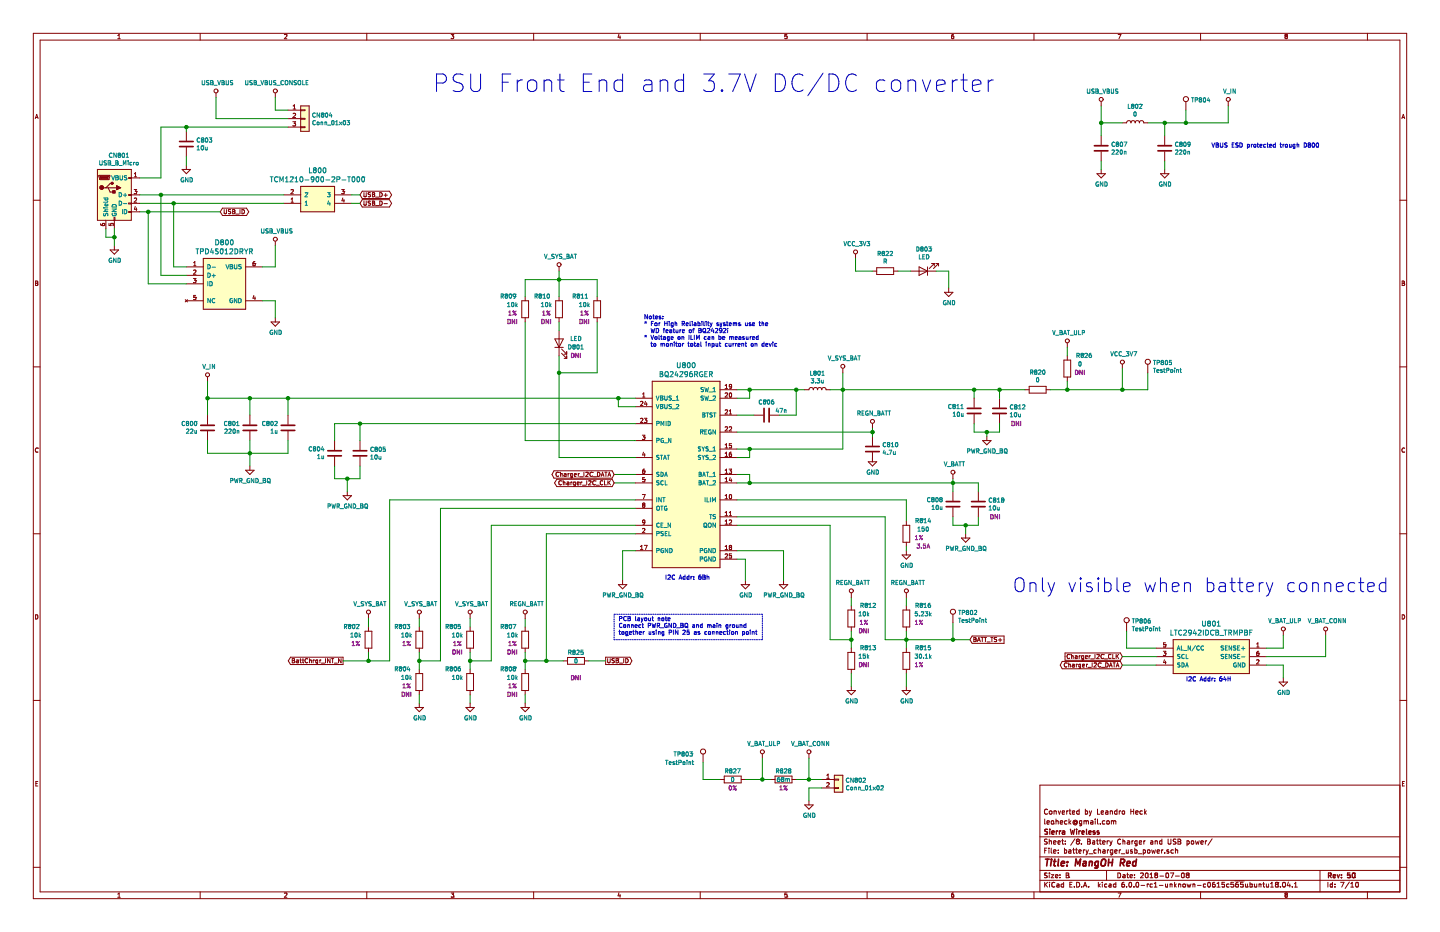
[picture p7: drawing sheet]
EESchema Schematic File Version 4
LIBS:mangoh_red_board-cache
EELAYER 26 0
EELAYER END
$Descr B 17000 11000
encoding utf-8
Sheet 7 10
Title "MangOH Red"
Date "2018-07-08"
Rev "50"
Comp "Sierra Wireless"
Comment1 "leoheck@gmail.com"
Comment2 "Converted by Leandro Heck"
Comment3 ""
Comment4 ""
$EndDescr
Text Notes 5100 1100 0    207  ~ 0
PSU Front End and 3.7V DC/DC converter
$Comp
L MangOH-Red:BQ24296RGER U800
U 1 1
P 7500 4600
F 0 "U800" H 8100 4890 60  0000 C CNN
F 1 "BQ24296RGER" H 8100 4784 60  0000 C CNN
F 2 "Package_DFN_QFN:QFN-24-1EP_4x4mm_P0.5mm_EP2.6x2.6mm" H 7500 4600 50  0001 C CNN
F 3 "" H 7500 4600 50  0001 C CNN
	1    7500 4600
	1    0    0    -1  
$EndComp
$Comp
L MangOH-Red:LTC2942IDCB_TRMPBF U801
U 1 1
P 13650 7650
F 0 "U801" H 14300 7940 60  0000 C CNN
F 1 "LTC2942IDCB_TRMPBF" H 14300 7834 60  0000 C CNN
F 2 "Package_DFN_QFN:DFN-6-1EP_2x2mm_P0.65mm_EP1x1.6mm" H 13650 7650 50  0001 C CNN
F 3 "" H 13650 7650 50  0001 C CNN
	1    13650 7650
	1    0    0    -1  
$EndComp
$Comp
L power:GND #PWR0131
U 1 1
P 15150 8000
F 0 "#PWR0131" H 15150 7750 50  0001 C CNN
F 1 "GND" H 15155 7827 50  0000 C CNN
F 2 "" H 15150 8000 50  0001 C CNN
F 3 "" H 15150 8000 50  0001 C CNN
	1    15150 8000
	1    0    0    -1  
$EndComp
Wire Wire Line
	14950 7850 15150 7850
Wire Wire Line
	15150 7850 15150 8000
$Comp
L Connector:TestPoint TP806
U 1 1
P 13300 7450
F 0 "TP806" H 13358 7570 50  0000 L CNN
F 1 "TestPoint" H 13358 7479 50  0000 L CNN
F 2 "" H 13500 7450 50  0001 C CNN
F 3 "~" H 13500 7450 50  0001 C CNN
	1    13300 7450
	1    0    0    -1  
$EndComp
$Comp
L MangOH-Red-Extra:V_BAT_ULP #PWR0130
U 1 1
P 15150 7500
F 0 "#PWR0130" H 15150 7350 50  0001 C CNN
F 1 "V_BAT_ULP" H 15167 7673 50  0000 C CNN
F 2 "" H 15150 7500 50  0001 C CNN
F 3 "" H 15150 7500 50  0001 C CNN
	1    15150 7500
	1    0    0    -1  
$EndComp
$Comp
L MangOH-Red-Extra:V_BAT_CONN #PWR0132
U 1 1
P 15650 7500
F 0 "#PWR0132" H 15650 7350 50  0001 C CNN
F 1 "V_BAT_CONN" H 15667 7673 50  0000 C CNN
F 2 "" H 15650 7500 50  0001 C CNN
F 3 "" H 15650 7500 50  0001 C CNN
	1    15650 7500
	1    0    0    -1  
$EndComp
Wire Wire Line
	14950 7650 15150 7650
Wire Wire Line
	15150 7650 15150 7500
Wire Wire Line
	14950 7750 15650 7750
Wire Wire Line
	15650 7750 15650 7500
Text Notes 14000 8050 0    50   ~ 0
I2C Addr: 64H
Wire Wire Line
	13650 7650 13300 7650
Wire Wire Line
	13300 7650 13300 7450
Text GLabel 13250 7750 0    50   Input ~ 0
Charger_I2C_CLK
Text GLabel 13250 7850 0    50   BiDi ~ 0
Charger_I2C_DATA
Wire Wire Line
	13250 7850 13650 7850
Wire Wire Line
	13250 7750 13650 7750
Text Notes 11950 7000 0    161  ~ 0
Only visible when battery connected
$Comp
L MangOH-Red-Extra:USB_VBUS #PWR0125
U 1 1
P 13000 1250
F 0 "#PWR0125" H 13000 1100 50  0001 C CNN
F 1 "USB_VBUS" H 13017 1423 50  0000 C CNN
F 2 "" H 13000 1250 50  0001 C CNN
F 3 "" H 13000 1250 50  0001 C CNN
	1    13000 1250
	1    0    0    -1  
$EndComp
$Comp
L Device:L L802
U 1 1
P 13400 1450
F 0 "L802" V 13590 1450 50  0000 C CNN
F 1 "0" V 13499 1450 50  0000 C CNN
F 2 "Inductors_SMD:L_1812" H 13400 1450 50  0001 C CNN
F 3 "~" H 13400 1450 50  0001 C CNN
	1    13400 1450
	0    -1   -1   0   
$EndComp
$Comp
L Device:C C807
U 1 1
P 13000 1750
F 0 "C807" H 13115 1796 50  0000 L CNN
F 1 "220n" H 13115 1705 50  0000 L CNN
F 2 "Capacitors_SMD:C_0603" H 13038 1600 50  0001 C CNN
F 3 "~" H 13000 1750 50  0001 C CNN
	1    13000 1750
	1    0    0    -1  
$EndComp
$Comp
L Device:C C809
U 1 1
P 13750 1750
F 0 "C809" H 13865 1796 50  0000 L CNN
F 1 "220n" H 13865 1705 50  0000 L CNN
F 2 "Capacitors_SMD:C_0603" H 13788 1600 50  0001 C CNN
F 3 "~" H 13750 1750 50  0001 C CNN
	1    13750 1750
	1    0    0    -1  
$EndComp
$Comp
L MangOH-Red-Extra:V_IN #PWR0129
U 1 1
P 14500 1250
F 0 "#PWR0129" H 14500 1100 50  0001 C CNN
F 1 "V_IN" H 14517 1423 50  0000 C CNN
F 2 "" H 14500 1250 50  0001 C CNN
F 3 "" H 14500 1250 50  0001 C CNN
	1    14500 1250
	1    0    0    -1  
$EndComp
$Comp
L Connector:TestPoint TP804
U 1 1
P 14000 1300
F 0 "TP804" H 14058 1420 50  0000 L CNN
F 1 "TestPoint" H 14058 1329 50  0001 L CNN
F 2 "" H 14200 1300 50  0001 C CNN
F 3 "~" H 14200 1300 50  0001 C CNN
	1    14000 1300
	1    0    0    -1  
$EndComp
Text Notes 14300 1750 0    50   ~ 0
VBUS ESD protected trough D800
$Comp
L power:GND #PWR0126
U 1 1
P 13000 2000
F 0 "#PWR0126" H 13000 1750 50  0001 C CNN
F 1 "GND" H 13005 1827 50  0000 C CNN
F 2 "" H 13000 2000 50  0001 C CNN
F 3 "" H 13000 2000 50  0001 C CNN
	1    13000 2000
	1    0    0    -1  
$EndComp
$Comp
L power:GND #PWR0128
U 1 1
P 13750 2000
F 0 "#PWR0128" H 13750 1750 50  0001 C CNN
F 1 "GND" H 13755 1827 50  0000 C CNN
F 2 "" H 13750 2000 50  0001 C CNN
F 3 "" H 13750 2000 50  0001 C CNN
	1    13750 2000
	1    0    0    -1  
$EndComp
Wire Wire Line
	13750 2000 13750 1900
Wire Wire Line
	13000 1900 13000 2000
Wire Wire Line
	13250 1450 13000 1450
Wire Wire Line
	13000 1450 13000 1600
Wire Wire Line
	13550 1450 13750 1450
Wire Wire Line
	13750 1450 13750 1600
Wire Wire Line
	13000 1250 13000 1450
Connection ~ 13000 1450
Wire Wire Line
	13750 1450 14000 1450
Wire Wire Line
	14000 1450 14000 1300
Connection ~ 13750 1450
Wire Wire Line
	14000 1450 14500 1450
Wire Wire Line
	14500 1450 14500 1250
Connection ~ 14000 1450
$Comp
L MangOH-Red-Extra:VCC_3V3 #PWR0114
U 1 1
P 10100 3050
F 0 "#PWR0114" H 10100 2900 50  0001 C CNN
F 1 "VCC_3V3" H 10117 3223 50  0000 C CNN
F 2 "" H 10100 3050 50  0001 C CNN
F 3 "" H 10100 3050 50  0001 C CNN
	1    10100 3050
	1    0    0    -1  
$EndComp
$Comp
L Device:R R822
U 1 1
P 10450 3200
F 0 "R822" V 10243 3200 50  0000 C CNN
F 1 "R" V 10334 3200 50  0000 C CNN
F 2 "Resistor_SMD:R_0402_1005Metric" V 10380 3200 50  0001 C CNN
F 3 "~" H 10450 3200 50  0001 C CNN
	1    10450 3200
	0    1    1    0   
$EndComp
$Comp
L Device:LED D803
U 1 1
P 10900 3200
F 0 "D803" H 10892 2945 50  0000 C CNN
F 1 "LED" H 10892 3036 50  0000 C CNN
F 2 "LEDs:LED_0603" H 10900 3200 50  0001 C CNN
F 3 "~" H 10900 3200 50  0001 C CNN
	1    10900 3200
	-1   0    0    1   
$EndComp
$Comp
L power:GND #PWR0120
U 1 1
P 11200 3400
F 0 "#PWR0120" H 11200 3150 50  0001 C CNN
F 1 "GND" H 11205 3227 50  0000 C CNN
F 2 "" H 11200 3400 50  0001 C CNN
F 3 "" H 11200 3400 50  0001 C CNN
	1    11200 3400
	1    0    0    -1  
$EndComp
Wire Wire Line
	11050 3200 11200 3200
Wire Wire Line
	11200 3200 11200 3400
Wire Wire Line
	10600 3200 10750 3200
Wire Wire Line
	10100 3050 10100 3200
Wire Wire Line
	10100 3200 10300 3200
$Comp
L Connector_Generic:Conn_01x02 CN802
U 1 1
P 9900 9200
F 0 "CN802" H 9980 9192 50  0000 L CNN
F 1 "Conn_01x02" H 9980 9101 50  0000 L CNN
F 2 "Connector_PinHeader_1.27mm:PinHeader_1x02_P1.27mm_Vertical" H 9900 9200 50  0001 C CNN
F 3 "~" H 9900 9200 50  0001 C CNN
	1    9900 9200
	1    0    0    -1  
$EndComp
$Comp
L MangOH-Red-Extra:V_BAT_CONN #PWR0109
U 1 1
P 9550 8950
F 0 "#PWR0109" H 9550 8800 50  0001 C CNN
F 1 "V_BAT_CONN" H 9567 9123 50  0000 C CNN
F 2 "" H 9550 8950 50  0001 C CNN
F 3 "" H 9550 8950 50  0001 C CNN
	1    9550 8950
	1    0    0    -1  
$EndComp
$Comp
L MangOH-Red-Extra:V_BAT_ULP #PWR0107
U 1 1
P 9000 8950
F 0 "#PWR0107" H 9000 8800 50  0001 C CNN
F 1 "V_BAT_ULP" H 9017 9123 50  0000 C CNN
F 2 "" H 9000 8950 50  0001 C CNN
F 3 "" H 9000 8950 50  0001 C CNN
	1    9000 8950
	1    0    0    -1  
$EndComp
$Comp
L Connector:TestPoint TP803
U 1 1
P 8300 9000
F 0 "TP803" H 7950 9100 50  0000 L CNN
F 1 "TestPoint" H 7850 9000 50  0000 L CNN
F 2 "" H 8500 9000 50  0001 C CNN
F 3 "~" H 8500 9000 50  0001 C CNN
	1    8300 9000
	1    0    0    -1  
$EndComp
$Comp
L Device:R R828
U 1 1
P 9250 9200
F 0 "R828" V 9150 9200 50  0000 C CNN
F 1 "68m" V 9250 9200 50  0000 C CNN
F 2 "Resistors_SMD:R_0805" V 9180 9200 50  0001 C CNN
F 3 "~" H 9250 9200 50  0001 C CNN
F 4 "1%" V 9350 9200 50  0000 C CNN "Tolerance"
	1    9250 9200
	0    1    1    0   
$EndComp
$Comp
L Device:R R827
U 1 1
P 8650 9200
F 0 "R827" V 8550 9200 50  0000 C CNN
F 1 "0" V 8650 9200 50  0000 C CNN
F 2 "Resistors_SMD:R_0603" V 8580 9200 50  0001 C CNN
F 3 "~" H 8650 9200 50  0001 C CNN
F 4 "0%" V 8750 9200 50  0000 C CNN "Tolerance"
	1    8650 9200
	0    1    1    0   
$EndComp
$Comp
L power:GND #PWR0110
U 1 1
P 9550 9450
F 0 "#PWR0110" H 9550 9200 50  0001 C CNN
F 1 "GND" H 9555 9277 50  0000 C CNN
F 2 "" H 9550 9450 50  0001 C CNN
F 3 "" H 9550 9450 50  0001 C CNN
	1    9550 9450
	1    0    0    -1  
$EndComp
Wire Wire Line
	9700 9300 9550 9300
Wire Wire Line
	9550 9300 9550 9450
Wire Wire Line
	9100 9200 9000 9200
Wire Wire Line
	8500 9200 8300 9200
Wire Wire Line
	8300 9200 8300 9000
Wire Wire Line
	9400 9200 9550 9200
Connection ~ 9550 9200
Wire Wire Line
	9550 9200 9700 9200
Wire Wire Line
	9000 8950 9000 9200
Connection ~ 9000 9200
Wire Wire Line
	9000 9200 8800 9200
Wire Wire Line
	9550 8950 9550 9200
$Comp
L Connector_Generic:Conn_01x03 CN804
U 1 1
P 3600 1400
F 0 "CN804" H 3680 1442 50  0000 L CNN
F 1 "Conn_01x03" H 3680 1351 50  0000 L CNN
F 2 "Connector_PinHeader_2.54mm:PinHeader_1x03_P2.54mm_Vertical" H 3600 1400 50  0001 C CNN
F 3 "~" H 3600 1400 50  0001 C CNN
	1    3600 1400
	1    0    0    -1  
$EndComp
$Comp
L MangOH-Red-Extra:USB_VBUS_CONSOLE #PWR087
U 1 1
P 3250 1150
F 0 "#PWR087" H 3250 1000 50  0001 C CNN
F 1 "USB_VBUS_CONSOLE" H 3267 1323 50  0000 C CNN
F 2 "" H 3250 1150 50  0001 C CNN
F 3 "" H 3250 1150 50  0001 C CNN
	1    3250 1150
	1    0    0    -1  
$EndComp
$Comp
L MangOH-Red-Extra:USB_VBUS #PWR085
U 1 1
P 2550 1150
F 0 "#PWR085" H 2550 1000 50  0001 C CNN
F 1 "USB_VBUS" H 2567 1323 50  0000 C CNN
F 2 "" H 2550 1150 50  0001 C CNN
F 3 "" H 2550 1150 50  0001 C CNN
	1    2550 1150
	1    0    0    -1  
$EndComp
$Comp
L MangOH-Red-Extra:USB_VBUS #PWR088
U 1 1
P 3250 2900
F 0 "#PWR088" H 3250 2750 50  0001 C CNN
F 1 "USB_VBUS" H 3267 3073 50  0000 C CNN
F 2 "" H 3250 2900 50  0001 C CNN
F 3 "" H 3250 2900 50  0001 C CNN
	1    3250 2900
	1    0    0    -1  
$EndComp
$Comp
L MangOH-Red:TPD4S012DRYR D800
U 1 1
P 2200 3150
F 0 "D800" H 2650 3440 60  0000 C CNN
F 1 "TPD4S012DRYR" H 2650 3334 60  0000 C CNN
F 2 "" H 2200 3150 50  0001 C CNN
F 3 "" H 2200 3150 50  0001 C CNN
	1    2200 3150
	1    0    0    -1  
$EndComp
Wire Wire Line
	3250 1150 3250 1300
Wire Wire Line
	3250 1300 3400 1300
Wire Wire Line
	2550 1150 2550 1400
Wire Wire Line
	2550 1400 3400 1400
$Comp
L Device:C C803
U 1 1
P 2200 1700
F 0 "C803" H 2315 1746 50  0000 L CNN
F 1 "10u" H 2315 1655 50  0000 L CNN
F 2 "Capacitors_SMD:C_0603" H 2238 1550 50  0001 C CNN
F 3 "~" H 2200 1700 50  0001 C CNN
	1    2200 1700
	1    0    0    -1  
$EndComp
$Comp
L power:GND #PWR083
U 1 1
P 2200 1950
F 0 "#PWR083" H 2200 1700 50  0001 C CNN
F 1 "GND" H 2205 1777 50  0000 C CNN
F 2 "" H 2200 1950 50  0001 C CNN
F 3 "" H 2200 1950 50  0001 C CNN
	1    2200 1950
	1    0    0    -1  
$EndComp
Wire Wire Line
	2200 1850 2200 1950
Wire Wire Line
	2200 1550 2200 1500
Wire Wire Line
	2200 1500 3400 1500
Wire Wire Line
	1650 2100 1900 2100
Wire Wire Line
	1900 2100 1900 1500
Wire Wire Line
	1900 1500 2200 1500
Connection ~ 2200 1500
Wire Wire Line
	3100 3150 3250 3150
Wire Wire Line
	3250 3150 3250 2900
$Comp
L power:GND #PWR089
U 1 1
P 3250 3750
F 0 "#PWR089" H 3250 3500 50  0001 C CNN
F 1 "GND" H 3255 3577 50  0000 C CNN
F 2 "" H 3250 3750 50  0001 C CNN
F 3 "" H 3250 3750 50  0001 C CNN
	1    3250 3750
	1    0    0    -1  
$EndComp
Wire Wire Line
	3100 3550 3250 3550
Wire Wire Line
	3250 3550 3250 3750
Wire Wire Line
	1650 2300 1900 2300
Wire Wire Line
	1650 2400 2050 2400
Wire Wire Line
	2200 3150 2050 3150
Wire Wire Line
	2050 3150 2050 2400
Connection ~ 2050 2400
Wire Wire Line
	2200 3250 1900 3250
Wire Wire Line
	1900 3250 1900 2300
Connection ~ 1900 2300
Wire Wire Line
	1650 2500 1750 2500
Wire Wire Line
	1750 2500 1750 3350
Wire Wire Line
	1750 3350 2200 3350
Text GLabel 4250 2300 2    50   BiDi ~ 0
USB_D+
Text GLabel 4250 2400 2    50   BiDi ~ 0
USB_D-
Text GLabel 2600 2500 2    50   BiDi ~ 0
USB_ID
$Comp
L MangOH-Red:TCM1210-900-2P-T000 L800
U 1 1
P 3350 2300
F 0 "L800" H 3750 2590 60  0000 C CNN
F 1 "TCM1210-900-2P-T000" H 3750 2484 60  0000 C CNN
F 2 "" H 3350 2300 50  0001 C CNN
F 3 "" H 3350 2300 50  0001 C CNN
	1    3350 2300
	1    0    0    -1  
$EndComp
Wire Wire Line
	1900 2300 3350 2300
Wire Wire Line
	2050 2400 3350 2400
Wire Wire Line
	1750 2500 2600 2500
Connection ~ 1750 2500
Wire Wire Line
	4150 2300 4250 2300
Wire Wire Line
	4150 2400 4250 2400
$Comp
L power:GND #PWR0100
U 1 1
P 8800 6850
F 0 "#PWR0100" H 8800 6600 50  0001 C CNN
F 1 "GND" H 8805 6677 50  0000 C CNN
F 2 "" H 8800 6850 50  0001 C CNN
F 3 "" H 8800 6850 50  0001 C CNN
	1    8800 6850
	1    0    0    -1  
$EndComp
Wire Wire Line
	8700 6600 8800 6600
Wire Wire Line
	8800 6600 8800 6850
Wire Wire Line
	7500 6500 7350 6500
Wire Wire Line
	7350 6500 7350 6850
Text Notes 7300 7500 0    50   ~ 0
PCB layout note\nConnect PWR_GND_BQ and main ground\ntogether using PIN 25 as connection point
Wire Notes Line width 10
	7250 7550 9000 7550
Wire Notes Line width 10
	9000 7550 9000 7250
Wire Notes Line width 10
	9000 7250 7250 7250
Wire Notes Line width 10
	7250 7250 7250 7550
Text Notes 7850 6850 0    50   ~ 0
I2C Addr: 6Bh
$Comp
L MangOH-Red-Extra:PWR_GND_BQ #PWR0108
U 1 1
P 9250 6850
F 0 "#PWR0108" H 9250 6600 50  0001 C CNN
F 1 "PWR_GND_BQ" H 9255 6677 50  0000 C CNN
F 2 "" H 9250 6850 50  0001 C CNN
F 3 "" H 9250 6850 50  0001 C CNN
	1    9250 6850
	1    0    0    -1  
$EndComp
$Comp
L MangOH-Red-Extra:PWR_GND_BQ #PWR099
U 1 1
P 7350 6850
F 0 "#PWR099" H 7350 6600 50  0001 C CNN
F 1 "PWR_GND_BQ" H 7355 6677 50  0000 C CNN
F 2 "" H 7350 6850 50  0001 C CNN
F 3 "" H 7350 6850 50  0001 C CNN
	1    7350 6850
	1    0    0    -1  
$EndComp
Wire Wire Line
	9250 6500 9250 6850
Wire Wire Line
	8700 6500 9250 6500
$Comp
L MangOH-Red-Extra:V_SYS_BAT #PWR098
U 1 1
P 6600 3200
F 0 "#PWR098" H 6600 3050 50  0001 C CNN
F 1 "V_SYS_BAT" H 6617 3373 50  0000 C CNN
F 2 "" H 6600 3200 50  0001 C CNN
F 3 "" H 6600 3200 50  0001 C CNN
	1    6600 3200
	1    0    0    -1  
$EndComp
$Comp
L Device:R R809
U 1 1
P 6200 3650
F 0 "R809" H 6000 3500 50  0000 C CNN
F 1 "10k" H 6050 3600 50  0000 C CNN
F 2 "Resistor_SMD:R_0402_1005Metric" V 6130 3650 50  0001 C CNN
F 3 "~" H 6200 3650 50  0001 C CNN
F 4 "1%" H 6050 3700 50  0000 C CNN "Tolerance"
F 5 "DNI" H 6050 3800 50  0000 C CNB "DNI"
	1    6200 3650
	1    0    0    1   
$EndComp
$Comp
L Device:LED D801
U 1 1
P 6600 4050
F 0 "D801" V 6550 3850 50  0000 C CNN
F 1 "LED" V 6650 3850 50  0000 C CNN
F 2 "LEDs:LED_0603" H 6600 4050 50  0001 C CNN
F 3 "~" H 6600 4050 50  0001 C CNN
F 4 "DNI" V 6450 3850 50  0000 C CNB "DNI"
	1    6600 4050
	0    -1   -1   0   
$EndComp
$Comp
L Device:R R810
U 1 1
P 6600 3650
F 0 "R810" H 6400 3500 50  0000 C CNN
F 1 "10k" H 6450 3600 50  0000 C CNN
F 2 "Resistor_SMD:R_0402_1005Metric" V 6530 3650 50  0001 C CNN
F 3 "~" H 6600 3650 50  0001 C CNN
F 4 "1%" H 6450 3700 50  0000 C CNN "Tolerance"
F 5 "DNI" H 6450 3800 50  0000 C CNB "DNI"
	1    6600 3650
	1    0    0    1   
$EndComp
$Comp
L Device:R R811
U 1 1
P 7050 3650
F 0 "R811" H 6850 3500 50  0000 C CNN
F 1 "10k" H 6900 3600 50  0000 C CNN
F 2 "Resistor_SMD:R_0402_1005Metric" V 6980 3650 50  0001 C CNN
F 3 "~" H 7050 3650 50  0001 C CNN
F 4 "1%" H 6900 3700 50  0000 C CNN "Tolerance"
F 5 "DNI" H 6900 3800 50  0000 C CNB "DNI"
	1    7050 3650
	1    0    0    1   
$EndComp
Wire Wire Line
	6600 3800 6600 3900
Wire Wire Line
	6600 3200 6600 3300
Wire Wire Line
	7050 3500 7050 3300
Wire Wire Line
	7050 3300 6600 3300
Connection ~ 6600 3300
Wire Wire Line
	6600 3300 6600 3500
Wire Wire Line
	6600 3300 6200 3300
Wire Wire Line
	6200 3300 6200 3500
Wire Wire Line
	7500 4800 7300 4800
Wire Wire Line
	7300 4800 7300 4700
Wire Wire Line
	7300 4700 7500 4700
Wire Wire Line
	7500 5000 4250 5000
Wire Wire Line
	7500 5200 6200 5200
Wire Wire Line
	6200 5200 6200 3800
Wire Wire Line
	7500 5400 6600 5400
Wire Wire Line
	6600 5400 6600 4400
Wire Wire Line
	6600 4400 7050 4400
Wire Wire Line
	7050 4400 7050 3800
Connection ~ 6600 4400
Wire Wire Line
	6600 4400 6600 4200
Connection ~ 7300 4700
Wire Wire Line
	7500 5600 7250 5600
Wire Wire Line
	7500 5700 7250 5700
Text GLabel 7250 5600 0    50   BiDi ~ 0
Charger_I2C_DATA
Text GLabel 7250 5700 0    50   BiDi ~ 0
Charger_I2C_CLK
$Comp
L Device:C C805
U 1 1
P 4250 5350
F 0 "C805" H 4365 5396 50  0000 L CNN
F 1 "10u" H 4365 5305 50  0000 L CNN
F 2 "Capacitors_SMD:C_0805" H 4288 5200 50  0001 C CNN
F 3 "~" H 4250 5350 50  0001 C CNN
	1    4250 5350
	1    0    0    -1  
$EndComp
$Comp
L Device:C C804
U 1 1
P 3950 5350
F 0 "C804" H 3836 5304 50  0000 R CNN
F 1 "1u" H 3836 5395 50  0000 R CNN
F 2 "Capacitor_SMD:C_0402_1005Metric" H 3988 5200 50  0001 C CNN
F 3 "~" H 3950 5350 50  0001 C CNN
	1    3950 5350
	1    0    0    1   
$EndComp
$Comp
L MangOH-Red-Extra:PWR_GND_BQ #PWR090
U 1 1
P 4100 5800
F 0 "#PWR090" H 4100 5550 50  0001 C CNN
F 1 "PWR_GND_BQ" H 4105 5627 50  0000 C CNN
F 2 "" H 4100 5800 50  0001 C CNN
F 3 "" H 4100 5800 50  0001 C CNN
	1    4100 5800
	1    0    0    -1  
$EndComp
Wire Wire Line
	3950 5500 3950 5650
Wire Wire Line
	3950 5650 4100 5650
Wire Wire Line
	4100 5650 4100 5800
Wire Wire Line
	4100 5650 4250 5650
Wire Wire Line
	4250 5650 4250 5500
Connection ~ 4100 5650
Wire Wire Line
	4250 5200 4250 5000
Wire Wire Line
	3950 5200 3950 5000
Wire Wire Line
	3950 5000 4250 5000
Connection ~ 4250 5000
$Comp
L Device:C C802
U 1 1
P 3400 5050
F 0 "C802" H 3286 5004 50  0000 R CNN
F 1 "1u" H 3286 5095 50  0000 R CNN
F 2 "Capacitor_SMD:C_0402_1005Metric" H 3438 4900 50  0001 C CNN
F 3 "~" H 3400 5050 50  0001 C CNN
	1    3400 5050
	1    0    0    1   
$EndComp
$Comp
L Device:C C801
U 1 1
P 2950 5050
F 0 "C801" H 2836 5004 50  0000 R CNN
F 1 "220n" H 2836 5095 50  0000 R CNN
F 2 "Capacitors_SMD:C_0603" H 2988 4900 50  0001 C CNN
F 3 "~" H 2950 5050 50  0001 C CNN
	1    2950 5050
	1    0    0    1   
$EndComp
$Comp
L MangOH-Red-Extra:PWR_GND_BQ #PWR086
U 1 1
P 2950 5500
F 0 "#PWR086" H 2950 5250 50  0001 C CNN
F 1 "PWR_GND_BQ" H 2955 5327 50  0000 C CNN
F 2 "" H 2950 5500 50  0001 C CNN
F 3 "" H 2950 5500 50  0001 C CNN
	1    2950 5500
	1    0    0    -1  
$EndComp
Wire Wire Line
	2950 5200 2950 5350
Wire Wire Line
	3400 5350 3400 5200
Wire Wire Line
	3400 4900 3400 4700
Wire Wire Line
	2950 4900 2950 4700
Wire Wire Line
	2950 4700 3400 4700
Connection ~ 3400 4700
Wire Wire Line
	3400 4700 7300 4700
$Comp
L Device:C C800
U 1 1
P 2450 5050
F 0 "C800" H 2336 5004 50  0000 R CNN
F 1 "22u" H 2336 5095 50  0000 R CNN
F 2 "Capacitors_SMD:C_0805" H 2488 4900 50  0001 C CNN
F 3 "~" H 2450 5050 50  0001 C CNN
	1    2450 5050
	1    0    0    1   
$EndComp
Wire Wire Line
	2450 5200 2450 5350
Wire Wire Line
	2450 4900 2450 4700
Wire Wire Line
	2450 4700 2950 4700
Connection ~ 2950 4700
Wire Wire Line
	2450 5350 2950 5350
Connection ~ 2950 5350
$Comp
L MangOH-Red-Extra:V_IN #PWR084
U 1 1
P 2450 4500
F 0 "#PWR084" H 2450 4350 50  0001 C CNN
F 1 "V_IN" H 2467 4673 50  0000 C CNN
F 2 "" H 2450 4500 50  0001 C CNN
F 3 "" H 2450 4500 50  0001 C CNN
	1    2450 4500
	1    0    0    -1  
$EndComp
Wire Wire Line
	2450 4500 2450 4700
Connection ~ 2450 4700
Wire Wire Line
	2950 5350 3400 5350
Wire Wire Line
	2950 5350 2950 5500
$Comp
L Device:R R802
U 1 1
P 4350 7550
F 0 "R802" H 4150 7400 50  0000 C CNN
F 1 "10k" H 4200 7500 50  0000 C CNN
F 2 "Resistor_SMD:R_0402_1005Metric" V 4280 7550 50  0001 C CNN
F 3 "~" H 4350 7550 50  0001 C CNN
F 4 "1%" H 4200 7600 50  0000 C CNN "Tolerance"
	1    4350 7550
	1    0    0    1   
$EndComp
$Comp
L MangOH-Red-Extra:V_SYS_BAT #PWR091
U 1 1
P 4350 7300
F 0 "#PWR091" H 4350 7150 50  0001 C CNN
F 1 "V_SYS_BAT" H 4367 7473 50  0000 C CNN
F 2 "" H 4350 7300 50  0001 C CNN
F 3 "" H 4350 7300 50  0001 C CNN
	1    4350 7300
	1    0    0    -1  
$EndComp
Wire Wire Line
	4350 7300 4350 7400
$Comp
L Device:R R803
U 1 1
P 4950 7550
F 0 "R803" H 4750 7400 50  0000 C CNN
F 1 "10k" H 4800 7500 50  0000 C CNN
F 2 "Resistor_SMD:R_0402_1005Metric" V 4880 7550 50  0001 C CNN
F 3 "~" H 4950 7550 50  0001 C CNN
F 4 "1%" H 4800 7600 50  0000 C CNN "Tolerance"
	1    4950 7550
	1    0    0    1   
$EndComp
$Comp
L Device:R R804
U 1 1
P 4950 8050
F 0 "R804" H 4750 7900 50  0000 C CNN
F 1 "10k" H 4800 8000 50  0000 C CNN
F 2 "Resistor_SMD:R_0402_1005Metric" V 4880 8050 50  0001 C CNN
F 3 "~" H 4950 8050 50  0001 C CNN
F 4 "1%" H 4800 8100 50  0000 C CNN "Tolerance"
F 5 "DNI" H 4800 8200 50  0000 C CNB "DNI"
	1    4950 8050
	1    0    0    1   
$EndComp
$Comp
L power:GND #PWR093
U 1 1
P 4950 8300
F 0 "#PWR093" H 4950 8050 50  0001 C CNN
F 1 "GND" H 4955 8127 50  0000 C CNN
F 2 "" H 4950 8300 50  0001 C CNN
F 3 "" H 4950 8300 50  0001 C CNN
	1    4950 8300
	1    0    0    -1  
$EndComp
Wire Wire Line
	4950 8200 4950 8300
Wire Wire Line
	4950 7700 4950 7800
$Comp
L MangOH-Red-Extra:V_SYS_BAT #PWR092
U 1 1
P 4950 7300
F 0 "#PWR092" H 4950 7150 50  0001 C CNN
F 1 "V_SYS_BAT" H 4967 7473 50  0000 C CNN
F 2 "" H 4950 7300 50  0001 C CNN
F 3 "" H 4950 7300 50  0001 C CNN
	1    4950 7300
	1    0    0    -1  
$EndComp
Wire Wire Line
	4950 7300 4950 7400
$Comp
L Device:R R805
U 1 1
P 5550 7550
F 0 "R805" H 5350 7400 50  0000 C CNN
F 1 "10k" H 5400 7500 50  0000 C CNN
F 2 "Resistor_SMD:R_0402_1005Metric" V 5480 7550 50  0001 C CNN
F 3 "~" H 5550 7550 50  0001 C CNN
F 4 "1%" H 5400 7600 50  0000 C CNN "Tolerance"
F 5 "DNI" H 5400 7700 50  0000 C CNB "DNI"
	1    5550 7550
	1    0    0    1   
$EndComp
$Comp
L Device:R R806
U 1 1
P 5550 8050
F 0 "R806" H 5350 7900 50  0000 C CNN
F 1 "10k" H 5400 8000 50  0000 C CNN
F 2 "Resistor_SMD:R_0402_1005Metric" V 5480 8050 50  0001 C CNN
F 3 "~" H 5550 8050 50  0001 C CNN
	1    5550 8050
	1    0    0    1   
$EndComp
$Comp
L power:GND #PWR095
U 1 1
P 5550 8300
F 0 "#PWR095" H 5550 8050 50  0001 C CNN
F 1 "GND" H 5555 8127 50  0000 C CNN
F 2 "" H 5550 8300 50  0001 C CNN
F 3 "" H 5550 8300 50  0001 C CNN
	1    5550 8300
	1    0    0    -1  
$EndComp
Wire Wire Line
	5550 8200 5550 8300
Wire Wire Line
	5550 7700 5550 7800
$Comp
L MangOH-Red-Extra:V_SYS_BAT #PWR094
U 1 1
P 5550 7300
F 0 "#PWR094" H 5550 7150 50  0001 C CNN
F 1 "V_SYS_BAT" H 5567 7473 50  0000 C CNN
F 2 "" H 5550 7300 50  0001 C CNN
F 3 "" H 5550 7300 50  0001 C CNN
	1    5550 7300
	1    0    0    -1  
$EndComp
Wire Wire Line
	5550 7300 5550 7400
$Comp
L Device:R R807
U 1 1
P 6200 7550
F 0 "R807" H 6000 7400 50  0000 C CNN
F 1 "10k" H 6050 7500 50  0000 C CNN
F 2 "Resistor_SMD:R_0402_1005Metric" V 6130 7550 50  0001 C CNN
F 3 "~" H 6200 7550 50  0001 C CNN
F 4 "1%" H 6050 7600 50  0000 C CNN "Tolerance"
F 5 "DNI" H 6050 7700 50  0000 C CNB "DNI"
	1    6200 7550
	1    0    0    1   
$EndComp
$Comp
L Device:R R808
U 1 1
P 6200 8050
F 0 "R808" H 6000 7900 50  0000 C CNN
F 1 "10k" H 6050 8000 50  0000 C CNN
F 2 "Resistor_SMD:R_0402_1005Metric" V 6130 8050 50  0001 C CNN
F 3 "~" H 6200 8050 50  0001 C CNN
F 4 "1%" H 6050 8100 50  0000 C CNN "Tolerance"
F 5 "DNI" H 6050 8200 50  0000 C CNB "DNI"
	1    6200 8050
	1    0    0    1   
$EndComp
$Comp
L power:GND #PWR097
U 1 1
P 6200 8300
F 0 "#PWR097" H 6200 8050 50  0001 C CNN
F 1 "GND" H 6205 8127 50  0000 C CNN
F 2 "" H 6200 8300 50  0001 C CNN
F 3 "" H 6200 8300 50  0001 C CNN
	1    6200 8300
	1    0    0    -1  
$EndComp
Wire Wire Line
	6200 8200 6200 8300
Wire Wire Line
	6200 7700 6200 7800
Wire Wire Line
	6200 7300 6200 7400
$Comp
L MangOH-Red-Extra:REGN_BATT #PWR096
U 1 1
P 6200 7300
F 0 "#PWR096" H 6200 7150 50  0001 C CNN
F 1 "REGN_BATT" H 6217 7473 50  0000 C CNN
F 2 "" H 6200 7300 50  0001 C CNN
F 3 "" H 6200 7300 50  0001 C CNN
	1    6200 7300
	1    0    0    -1  
$EndComp
Text GLabel 4050 7800 0    50   Output ~ 0
BattChrgr_INT_N
Wire Wire Line
	4050 7800 4350 7800
Wire Wire Line
	4350 7800 4350 7700
Wire Wire Line
	7500 5900 4600 5900
Wire Wire Line
	4600 5900 4600 7800
Wire Wire Line
	4600 7800 4350 7800
Connection ~ 4350 7800
Wire Wire Line
	4950 7800 5200 7800
Wire Wire Line
	5200 7800 5200 6000
Wire Wire Line
	5200 6000 7500 6000
Connection ~ 4950 7800
Wire Wire Line
	4950 7800 4950 7900
Wire Wire Line
	5550 7800 5800 7800
Wire Wire Line
	5800 7800 5800 6200
Wire Wire Line
	5800 6200 7500 6200
Connection ~ 5550 7800
Wire Wire Line
	5550 7800 5550 7900
Wire Wire Line
	6200 7800 6450 7800
Wire Wire Line
	6450 7800 6450 6300
Wire Wire Line
	6450 6300 7500 6300
Connection ~ 6200 7800
Wire Wire Line
	6200 7800 6200 7900
$Comp
L Device:R R825
U 1 1
P 6800 7800
F 0 "R825" V 6700 7800 50  0000 C CNN
F 1 "0" V 6800 7800 50  0000 C CNN
F 2 "Resistor_SMD:R_0402_1005Metric" V 6730 7800 50  0001 C CNN
F 3 "~" H 6800 7800 50  0001 C CNN
F 4 "DNI" V 7000 7800 50  0000 C CNB "DNI"
	1    6800 7800
	0    -1   1    0   
$EndComp
Text GLabel 7150 7800 2    50   Output ~ 0
USB_ID
Wire Wire Line
	6450 7800 6650 7800
Connection ~ 6450 7800
Wire Wire Line
	6950 7800 7150 7800
$Comp
L Device:R R812
U 1 1
P 10050 7300
F 0 "R812" H 9850 7150 50  0000 C CNN
F 1 "10k" H 9900 7250 50  0000 C CNN
F 2 "Resistor_SMD:R_0402_1005Metric" V 9980 7300 50  0001 C CNN
F 3 "~" H 10050 7300 50  0001 C CNN
F 4 "1%" H 9900 7350 50  0000 C CNN "Tolerance"
F 5 "DNI" H 9900 7450 50  0000 C CNB "DNI"
	1    10050 7300
	-1   0    0    1   
$EndComp
$Comp
L Device:R R813
U 1 1
P 10050 7800
F 0 "R813" H 9850 7650 50  0000 C CNN
F 1 "15k" H 9900 7750 50  0000 C CNN
F 2 "Resistor_SMD:R_0402_1005Metric" V 9980 7800 50  0001 C CNN
F 3 "~" H 10050 7800 50  0001 C CNN
F 4 "DNI" H 9900 7850 50  0000 C CNB "DNI"
	1    10050 7800
	-1   0    0    1   
$EndComp
$Comp
L power:GND #PWR0113
U 1 1
P 10050 8100
F 0 "#PWR0113" H 10050 7850 50  0001 C CNN
F 1 "GND" H 10055 7927 50  0000 C CNN
F 2 "" H 10050 8100 50  0001 C CNN
F 3 "" H 10050 8100 50  0001 C CNN
	1    10050 8100
	1    0    0    -1  
$EndComp
Wire Wire Line
	10050 7950 10050 8100
Wire Wire Line
	10050 7050 10050 7150
Wire Wire Line
	10050 7450 10050 7550
$Comp
L MangOH-Red-Extra:REGN_BATT #PWR0112
U 1 1
P 10050 7050
F 0 "#PWR0112" H 10050 6900 50  0001 C CNN
F 1 "REGN_BATT" H 10067 7223 50  0000 C CNN
F 2 "" H 10050 7050 50  0001 C CNN
F 3 "" H 10050 7050 50  0001 C CNN
	1    10050 7050
	1    0    0    -1  
$EndComp
Wire Wire Line
	9800 6200 9800 7550
Wire Wire Line
	9800 7550 10050 7550
Connection ~ 10050 7550
Wire Wire Line
	10050 7550 10050 7650
Wire Wire Line
	8700 6200 9800 6200
$Comp
L Device:R R816
U 1 1
P 10700 7300
F 0 "R816" H 10500 7150 50  0000 C CNN
F 1 "5.23k" H 10500 7250 50  0000 C CNN
F 2 "Resistor_SMD:R_0402_1005Metric" V 10630 7300 50  0001 C CNN
F 3 "~" H 10700 7300 50  0001 C CNN
F 4 "1%" H 10550 7350 50  0000 C CNN "Tolerance"
	1    10700 7300
	-1   0    0    1   
$EndComp
$Comp
L Device:R R815
U 1 1
P 10700 7800
F 0 "R815" H 10500 7650 50  0000 C CNN
F 1 "30.1k" H 10500 7750 50  0000 C CNN
F 2 "Resistor_SMD:R_0402_1005Metric" V 10630 7800 50  0001 C CNN
F 3 "~" H 10700 7800 50  0001 C CNN
F 4 "1%" H 10550 7850 50  0000 C CNN "Tolerance"
	1    10700 7800
	-1   0    0    1   
$EndComp
$Comp
L power:GND #PWR0119
U 1 1
P 10700 8100
F 0 "#PWR0119" H 10700 7850 50  0001 C CNN
F 1 "GND" H 10705 7927 50  0000 C CNN
F 2 "" H 10700 8100 50  0001 C CNN
F 3 "" H 10700 8100 50  0001 C CNN
	1    10700 8100
	1    0    0    -1  
$EndComp
Wire Wire Line
	10700 7950 10700 8100
Wire Wire Line
	10700 7050 10700 7150
Wire Wire Line
	10700 7450 10700 7550
$Comp
L MangOH-Red-Extra:REGN_BATT #PWR0118
U 1 1
P 10700 7050
F 0 "#PWR0118" H 10700 6900 50  0001 C CNN
F 1 "REGN_BATT" H 10717 7223 50  0000 C CNN
F 2 "" H 10700 7050 50  0001 C CNN
F 3 "" H 10700 7050 50  0001 C CNN
	1    10700 7050
	1    0    0    -1  
$EndComp
Connection ~ 10700 7550
Wire Wire Line
	10700 7550 10700 7650
Wire Wire Line
	8700 6100 10450 6100
Wire Wire Line
	10450 6100 10450 7550
Wire Wire Line
	10450 7550 10700 7550
Wire Wire Line
	10700 7550 11250 7550
Text GLabel 11450 7550 2    50   Input ~ 0
BATT_TS+
$Comp
L Connector:TestPoint TP802
U 1 1
P 11250 7350
F 0 "TP802" H 11308 7470 50  0000 L CNN
F 1 "TestPoint" H 11308 7379 50  0000 L CNN
F 2 "" H 11450 7350 50  0001 C CNN
F 3 "~" H 11450 7350 50  0001 C CNN
	1    11250 7350
	1    0    0    -1  
$EndComp
Wire Wire Line
	11250 7350 11250 7550
Connection ~ 11250 7550
Wire Wire Line
	11250 7550 11450 7550
$Comp
L Device:R R814
U 1 1
P 10700 6300
F 0 "R814" H 10500 6150 50  0000 C CNN
F 1 "150" H 10500 6250 50  0000 C CNN
F 2 "Resistor_SMD:R_0402_1005Metric" V 10630 6300 50  0001 C CNN
F 3 "~" H 10700 6300 50  0001 C CNN
F 4 "1%" H 10550 6350 50  0000 C CNN "Tolerance"
F 5 "3.5A" H 10500 6450 50  0000 C CNN "I_LIM_MAX"
	1    10700 6300
	-1   0    0    1   
$EndComp
$Comp
L power:GND #PWR0117
U 1 1
P 10700 6500
F 0 "#PWR0117" H 10700 6250 50  0001 C CNN
F 1 "GND" H 10705 6327 50  0000 C CNN
F 2 "" H 10700 6500 50  0001 C CNN
F 3 "" H 10700 6500 50  0001 C CNN
	1    10700 6500
	1    0    0    -1  
$EndComp
Wire Wire Line
	10700 6450 10700 6500
Wire Wire Line
	8700 5900 10700 5900
Wire Wire Line
	10700 5900 10700 6150
$Comp
L MangOH-Red-Extra:V_BATT #PWR0121
U 1 1
P 11250 5650
F 0 "#PWR0121" H 11250 5500 50  0001 C CNN
F 1 "V_BATT" H 11267 5823 50  0000 C CNN
F 2 "" H 11250 5650 50  0001 C CNN
F 3 "" H 11250 5650 50  0001 C CNN
	1    11250 5650
	1    0    0    -1  
$EndComp
$Comp
L Device:C C818
U 1 1
P 11550 5950
F 0 "C818" H 11665 5996 50  0000 L CNN
F 1 "10u" H 11665 5905 50  0000 L CNN
F 2 "Capacitors_SMD:C_0603" H 11588 5800 50  0001 C CNN
F 3 "~" H 11550 5950 50  0001 C CNN
F 4 "DNI" H 11750 5800 50  0000 C CNB "DNI"
	1    11550 5950
	1    0    0    -1  
$EndComp
$Comp
L Device:C C808
U 1 1
P 11250 5950
F 0 "C808" H 11136 5904 50  0000 R CNN
F 1 "10u" H 11136 5995 50  0000 R CNN
F 2 "Capacitors_SMD:C_0603" H 11288 5800 50  0001 C CNN
F 3 "~" H 11250 5950 50  0001 C CNN
	1    11250 5950
	1    0    0    1   
$EndComp
$Comp
L MangOH-Red-Extra:PWR_GND_BQ #PWR0122
U 1 1
P 11400 6300
F 0 "#PWR0122" H 11400 6050 50  0001 C CNN
F 1 "PWR_GND_BQ" H 11405 6127 50  0000 C CNN
F 2 "" H 11400 6300 50  0001 C CNN
F 3 "" H 11400 6300 50  0001 C CNN
	1    11400 6300
	1    0    0    -1  
$EndComp
Wire Wire Line
	11250 6100 11250 6200
Wire Wire Line
	11250 6200 11400 6200
Wire Wire Line
	11400 6200 11400 6300
Wire Wire Line
	11400 6200 11550 6200
Wire Wire Line
	11550 6200 11550 6100
Connection ~ 11400 6200
Wire Wire Line
	11550 5800 11550 5700
Wire Wire Line
	11250 5800 11250 5700
Connection ~ 11250 5700
Wire Wire Line
	11250 5650 11250 5700
Wire Wire Line
	8700 5600 8850 5600
Wire Wire Line
	8700 5700 8850 5700
Wire Wire Line
	8850 5700 8850 5600
Wire Wire Line
	8700 5300 8850 5300
Wire Wire Line
	8700 5400 8850 5400
Wire Wire Line
	8850 5400 8850 5300
Connection ~ 8850 5300
Wire Wire Line
	8850 5300 9950 5300
Wire Wire Line
	11250 5700 11550 5700
$Comp
L Device:C C810
U 1 1
P 10300 5300
F 0 "C810" H 10186 5254 50  0000 R CNN
F 1 "4.7u" H 10186 5345 50  0000 R CNN
F 2 "Capacitors_SMD:C_0603" H 10338 5150 50  0001 C CNN
F 3 "~" H 10300 5300 50  0001 C CNN
	1    10300 5300
	-1   0    0    1   
$EndComp
Wire Wire Line
	10300 5450 10300 5400
Wire Wire Line
	10300 5050 10300 5100
$Comp
L power:GND #PWR0116
U 1 1
P 10300 5400
F 0 "#PWR0116" H 10300 5150 50  0001 C CNN
F 1 "GND" H 10305 5227 50  0000 C CNN
F 2 "" H 10300 5400 50  0001 C CNN
F 3 "" H 10300 5400 50  0001 C CNN
	1    10300 5400
	1    0    0    -1  
$EndComp
Wire Wire Line
	8700 5100 10300 5100
Connection ~ 10300 5100
Wire Wire Line
	10300 5100 10300 5150
$Comp
L MangOH-Red-Extra:REGN_BATT #PWR0115
U 1 1
P 10300 5050
F 0 "#PWR0115" H 10300 4900 50  0001 C CNN
F 1 "REGN_BATT" H 10317 5223 50  0000 C CNN
F 2 "" H 10300 5050 50  0001 C CNN
F 3 "" H 10300 5050 50  0001 C CNN
	1    10300 5050
	1    0    0    -1  
$EndComp
$Comp
L Device:C C806
U 1 1
P 9050 4900
F 0 "C806" V 9200 5000 50  0000 R CNN
F 1 "47n" V 9100 4800 50  0000 R CNN
F 2 "Capacitor_SMD:C_0402_1005Metric" H 9088 4750 50  0001 C CNN
F 3 "~" H 9050 4900 50  0001 C CNN
	1    9050 4900
	0    -1   -1   0   
$EndComp
Wire Wire Line
	8700 4900 8900 4900
Wire Wire Line
	8700 4700 8850 4700
Wire Wire Line
	8850 4700 8850 4600
Wire Wire Line
	8700 4600 8850 4600
Connection ~ 8850 4600
Wire Wire Line
	8850 4600 9400 4600
Wire Wire Line
	9200 4900 9400 4900
Wire Wire Line
	9400 4900 9400 4600
Connection ~ 9400 4600
Wire Wire Line
	9400 4600 9500 4600
$Comp
L Device:L L801
U 1 1
P 9650 4600
F 0 "L801" V 9840 4600 50  0000 C CNN
F 1 "3.3u" V 9749 4600 50  0000 C CNN
F 2 "" H 9650 4600 50  0001 C CNN
F 3 "~" H 9650 4600 50  0001 C CNN
	1    9650 4600
	0    -1   -1   0   
$EndComp
Wire Wire Line
	9800 4600 9950 4600
Wire Wire Line
	9950 4600 9950 5300
Connection ~ 9950 4600
$Comp
L MangOH-Red-Extra:V_SYS_BAT #PWR0111
U 1 1
P 9950 4400
F 0 "#PWR0111" H 9950 4250 50  0001 C CNN
F 1 "V_SYS_BAT" H 9967 4573 50  0000 C CNN
F 2 "" H 9950 4400 50  0001 C CNN
F 3 "" H 9950 4400 50  0001 C CNN
	1    9950 4400
	1    0    0    -1  
$EndComp
Wire Wire Line
	9950 4400 9950 4600
$Comp
L Device:C C812
U 1 1
P 11800 4850
F 0 "C812" H 11915 4896 50  0000 L CNN
F 1 "10u" H 11915 4805 50  0000 L CNN
F 2 "Capacitor_SMD:C_0402_1005Metric" H 11838 4700 50  0001 C CNN
F 3 "~" H 11800 4850 50  0001 C CNN
F 4 "DNI" H 12000 4700 50  0000 C CNB "DNI"
	1    11800 4850
	1    0    0    -1  
$EndComp
$Comp
L Device:C C811
U 1 1
P 11500 4850
F 0 "C811" H 11386 4804 50  0000 R CNN
F 1 "10u" H 11386 4895 50  0000 R CNN
F 2 "Capacitor_SMD:C_0402_1005Metric" H 11538 4700 50  0001 C CNN
F 3 "~" H 11500 4850 50  0001 C CNN
	1    11500 4850
	1    0    0    1   
$EndComp
$Comp
L MangOH-Red-Extra:PWR_GND_BQ #PWR0123
U 1 1
P 11650 5150
F 0 "#PWR0123" H 11650 4900 50  0001 C CNN
F 1 "PWR_GND_BQ" H 11655 4977 50  0000 C CNN
F 2 "" H 11650 5150 50  0001 C CNN
F 3 "" H 11650 5150 50  0001 C CNN
	1    11650 5150
	1    0    0    -1  
$EndComp
Wire Wire Line
	11500 5000 11500 5100
Wire Wire Line
	11500 5100 11650 5100
Wire Wire Line
	11650 5100 11650 5150
Wire Wire Line
	11650 5100 11800 5100
Wire Wire Line
	11800 5100 11800 5000
Connection ~ 11650 5100
Connection ~ 8850 5700
Wire Wire Line
	8850 5700 11250 5700
Wire Wire Line
	11500 4700 11500 4600
Wire Wire Line
	9950 4600 11500 4600
Wire Wire Line
	11800 4700 11800 4600
Wire Wire Line
	11800 4600 11500 4600
Connection ~ 11500 4600
$Comp
L Device:R R820
U 1 1
P 12250 4600
F 0 "R820" V 12043 4600 50  0000 C CNN
F 1 "0" V 12134 4600 50  0000 C CNN
F 2 "Resistors_SMD:R_0603" V 12180 4600 50  0001 C CNN
F 3 "~" H 12250 4600 50  0001 C CNN
	1    12250 4600
	0    1    1    0   
$EndComp
Connection ~ 11800 4600
Wire Wire Line
	11800 4600 12100 4600
$Comp
L Device:R R826
U 1 1
P 12600 4350
F 0 "R826" H 12400 4200 50  0000 C CNN
F 1 "0" H 12450 4300 50  0000 C CNN
F 2 "Resistors_SMD:R_0603" V 12530 4350 50  0001 C CNN
F 3 "~" H 12600 4350 50  0001 C CNN
F 4 "DNI" H 12450 4400 50  0000 C CNB "DNI"
	1    12600 4350
	-1   0    0    1   
$EndComp
Wire Wire Line
	12600 4600 12600 4500
Wire Wire Line
	12400 4600 12600 4600
$Comp
L MangOH-Red-Extra:V_BAT_ULP #PWR0124
U 1 1
P 12600 4100
F 0 "#PWR0124" H 12600 3950 50  0001 C CNN
F 1 "V_BAT_ULP" H 12617 4273 50  0000 C CNN
F 2 "" H 12600 4100 50  0001 C CNN
F 3 "" H 12600 4100 50  0001 C CNN
	1    12600 4100
	1    0    0    -1  
$EndComp
Wire Wire Line
	12600 4100 12600 4200
$Comp
L MangOH-Red-Extra:VCC_3V7 #PWR0127
U 1 1
P 13250 4350
F 0 "#PWR0127" H 13250 4200 50  0001 C CNN
F 1 "VCC_3V7" H 13267 4523 50  0000 C CNN
F 2 "" H 13250 4350 50  0001 C CNN
F 3 "" H 13250 4350 50  0001 C CNN
	1    13250 4350
	1    0    0    -1  
$EndComp
Wire Wire Line
	12600 4600 13250 4600
Wire Wire Line
	13250 4600 13250 4350
Connection ~ 12600 4600
$Comp
L Connector:TestPoint TP805
U 1 1
P 13550 4400
F 0 "TP805" H 13608 4520 50  0000 L CNN
F 1 "TestPoint" H 13608 4429 50  0000 L CNN
F 2 "" H 13750 4400 50  0001 C CNN
F 3 "~" H 13750 4400 50  0001 C CNN
	1    13550 4400
	1    0    0    -1  
$EndComp
Wire Wire Line
	13250 4600 13550 4600
Wire Wire Line
	13550 4600 13550 4400
Connection ~ 13250 4600
Text Notes 7600 4100 0    50   ~ 0
Notes:\n* For High Reliability systems use the\n  WD feature of BQ24292i\n* Voltage on ILIM can be measured \n  to monitor total input current on devic
$Comp
L Connector:USB_B_Micro CN801
U 1 1
P 1350 2300
F 0 "CN801" H 1405 2767 50  0000 C CNN
F 1 "USB_B_Micro" H 1405 2676 50  0000 C CNN
F 2 "Connector_USB:USB_Micro-B_Molex-105017-0001" H 1500 2250 50  0001 C CNN
F 3 "~" H 1500 2250 50  0001 C CNN
	1    1350 2300
	1    0    0    -1  
$EndComp
$Comp
L power:GND #PWR0511
U 1 1
P 1350 2900
F 0 "#PWR0511" H 1350 2650 50  0001 C CNN
F 1 "GND" H 1355 2727 50  0000 C CNN
F 2 "" H 1350 2900 50  0001 C CNN
F 3 "" H 1350 2900 50  0001 C CNN
	1    1350 2900
	1    0    0    -1  
$EndComp
Wire Wire Line
	1350 2700 1350 2800
Wire Wire Line
	1250 2700 1250 2800
Wire Wire Line
	1250 2800 1350 2800
Connection ~ 1350 2800
Wire Wire Line
	1350 2800 1350 2900
$EndSCHEMATC
